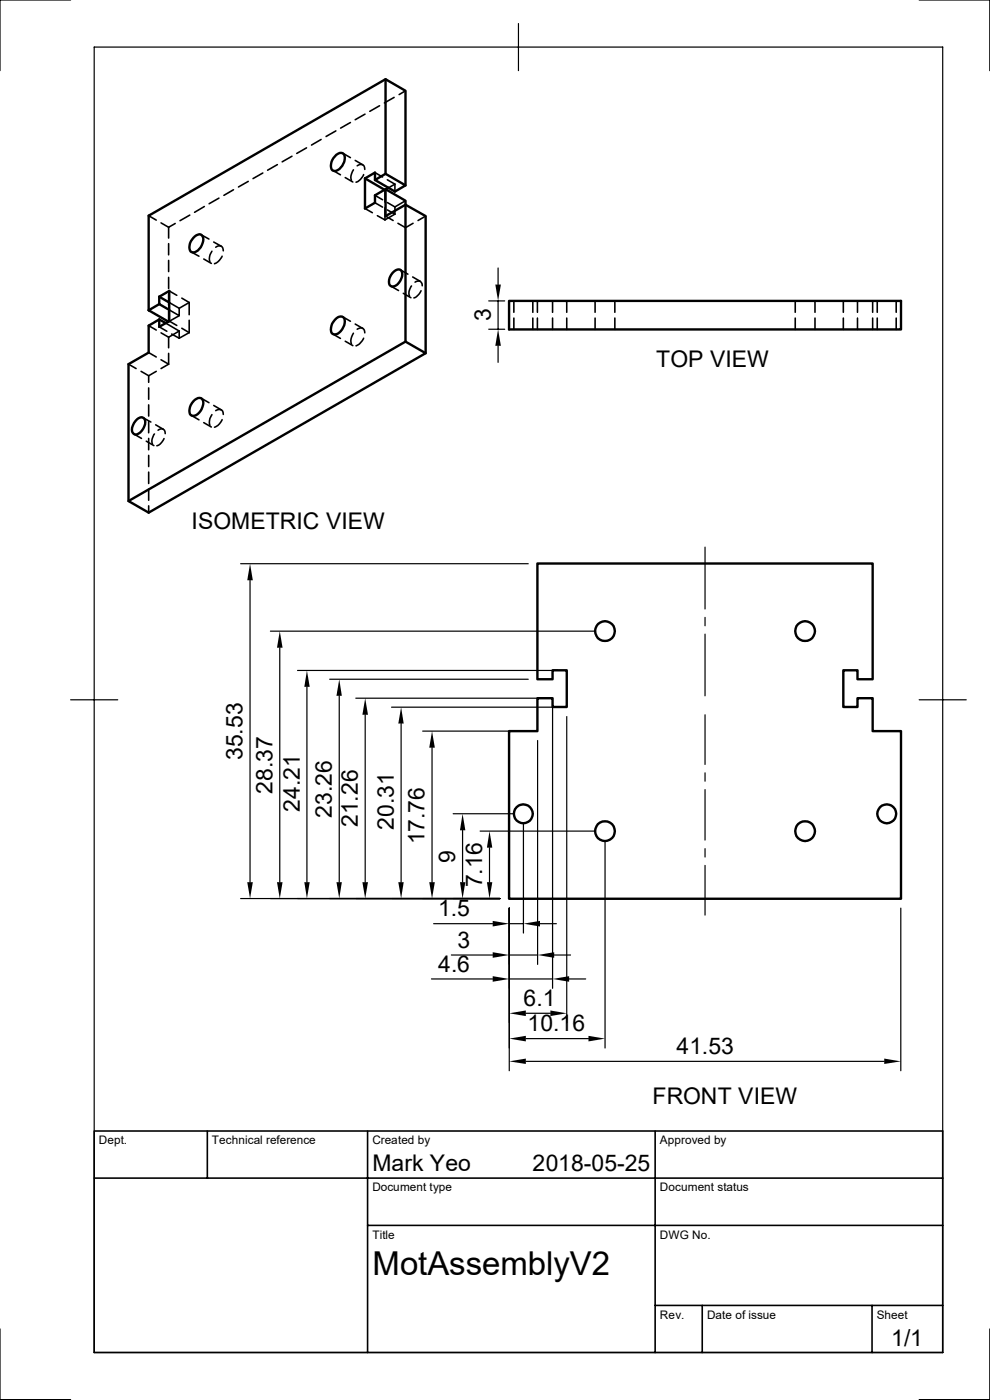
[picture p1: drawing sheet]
<svg xmlns="http://www.w3.org/2000/svg" width="210mm" height="297mm" viewBox="0 0 210 297" stroke-linecap="round" stroke-linejoin="round" font-family="sans-serif">
<g fill="none" stroke="#000" stroke-width=".51">
<path d="M81.8 16.8v20.1l4.2 2.4-2.2 1.3-4.3-2.4 2.3-1.3M71.3 32.9a.99 .99 0 0 1 1-.5 .99 .99 0 0 1 .8 .7 2.87 2.87 0 0 1-2.1 3.2 1.03 1.03 0 0 1-.8-1.5l.3-.8zM77.4 37.8v6.4l2.1-1.2v-1.6l2.3-1.3 4.2 2.5v29.9l4.3 2.4-58.8 33.9-4.2-2.5 58.7-33.8M77.4 37.8l2.1-1.2v1.6M77.4 37.8l4.2 2.5M82.4 39.8l-.6 .4M86 39.3v-20l-4.2-2.5-50.3 29v20M41.3 50.2l.4-.3a.99 .99 0 0 1 1.2 .1 .99 .99 0 0 1 .2 1.2 2.93 2.93 0 0 1-2.1 2.4 1.03 1.03 0 0 1-.8-1.5l.3-.9zM81.8 40.1v5.7l4.2-2.4 4.3 2.4v29.1M83.2 58a1.24 1.24 0 0 1 1.9-.6 2.58 2.58 0 0 1-1.9 3.4 1.22 1.22 0 0 1-.5-1.9zM31.5 65.8l4.2 2.4M33.8 62.9v1.6l2.1 1.2"/>
<path d="M33.8 62.9l2.1 1.3M33.8 62.9l2.1-1.2v6.4l-2.1 1.2v-1.5M33.8 67.8l1.3 .7M33.8 67.8l-2.3 1.3v5.7l-4.2 2.5v29M33.8 64.5l-2.3 1.3M71.3 67.6a1.03 1.03 0 0 1 1.4-.4 1.03 1.03 0 0 1 .4 1.4 2.78 2.78 0 0 1-2.1 2.4 .98 .98 0 0 1-.8-1.5 2.9 2.9 0 0 1 1.1-1.9zM108 63.8h83.1v6.1h-83.1zM29 89a1.01 1.01 0 0 1 1.4-.4 1.01 1.01 0 0 1 .4 1.4l-.2 .5a2.39 2.39 0 0 1-1.9 1.7 1.24 1.24 0 0 1-.5-1.9zM41.3 84.8a1 1 0 0 1 1-.4 1 1 0 0 1 .8 .7 2.87 2.87 0 0 1-2.1 3.1 .98 .98 0 0 1-.8-1.4l.3-.9zM114 119.5h71.1v24.6h-3.2v-1.9h-3v7.8h3v-1.9h3.2v7h6v35.6h-83.1v-35.6h6v-7h3.2v1.9h3v-7.8h-3v1.9h-3.2z"/>
<circle cx="128.3" cy="133.9" r="2.1"/>
<circle cx="170.8" cy="133.9" r="2.1"/>
<circle cx="111" cy="172.6" r="2"/>
<circle cx="128.3" cy="176.3" r="2.1"/>
<circle cx="170.8" cy="176.3" r="2.1"/>
<circle cx="188.1" cy="172.6" r="2"/>
</g>
<g fill="none" stroke="#000" stroke-width=".34">
<path d="M86 19.3l-1.3 .8M52.7 38.5l-2.1 1.2M55.8 36.7l-2.1 1.2M58.8 34.9l-2 1.2M61.9 33.1l-2 1.2M65 31.4l-2.1 1.2M68.1 29.6l-2 1.2M70.6 36.2l1.6 .9M71.2 27.8l-2 1.2M72.7 32.5l1.6 .9M73.2 37.7l1.6 .9M74.3 26l-2 1.2"/>
<path d="M75 36l-.5 1.3v.9M75.4 34l1.6 1M75.8 35.2a.92 .92 0 0 1 1.1-.3 .92 .92 0 0 1 .5 1M77.1 37l-.6 1-1 .7M77.4 24.2l-2 1.2M79.5 36.6l1.7 .9M80.5 22.4l-2.1 1.2M82.2 38.1l1.6 1M83.6 20.7l-2.1 1.1M83.8 39.1v1.5M83.8 39.1l-1.4 .7M31.5 45.8l1.6 .9"/>
<path d="M34.2 47.3l1.6 .9M35.8 51.7v2.4M35.8 55.2v2.4M35.8 58.8v2.4M35.8 48.2v2.3M37.2 47.4l-1.4 .8M40.3 45.6l-2.1 1.2M40.6 53.5l1.6 .9M42.7 49.8l1.6 .9M43.2 54.9l1.6 1M43.3 43.8l-2 1.2M45 53.3l-.6 1.2 .1 1"/>
<path d="M45.3 51.4l1.6 .8M45.8 52.5a.92 .92 0 0 1 1.1-.3 .92 .92 0 0 1 .5 1M46.4 42l-2 1.2M47.1 54.4l-.9 1.1-.7 .5M49.5 40.3l-2 1.1M77.4 44.2l1.6 .9M79.5 41.4l1.7 1M79.5 43l1.7 .9M80.1 45.8l1.6 .9M81.6 40.3h.1M81.7 40.3v2.6M81.7 44.1v2.6"/>
<path d="M81.8 45.8l1.6 1M81.8 40.2l-.1 .1M82.2 43l1.6 .9M82.2 44.5l1.6 .9M83.8 43.9v1.5M83.8 45.4l-2.1 1.3M84.4 47.4l1.6 .9 1.6-.9M84.9 57.2l1.6 1M86 42.6l-2.2 1.3M87.5 58.8l1.7 .9M88.1 59.9l.1-.1a.87 .87 0 0 1 1-.1 .87 .87 0 0 1 .4 .9M90.3 45.8l-1.6 1"/>
<path d="M27.3 77.3l1.6 .9M29.9 78.8l1.6 .9M31.5 69.1l1.6 .9M31.5 74.8l1.6 .9M31.5 79.7v1.4M33.1 78.8l-1.6 .9M33.8 69.3l1.6 1M34.2 70.6l1.6 .9M34.2 76.3l1.6 1M35.1 68.5l2.9 1.7M35.7 68.2h.1M35.8 62.4v2.4"/>
<path d="M35.8 66v2.2M35.8 71.5v2.3M35.8 75v2.3M35.8 77.3l-1.6 .9M35.9 64.2l2.1 1.2M35.9 61.7l1.6 1M35.9 68.1l1.6 .9M36.4 70.9l1.6 .9M38 65.4v1.6l-2.1-1.3M38 70.2v1.6M38 70.2l-2.2 1.3M38 67l-2.2 1.2"/>
<path d="M38.6 63.2l1.5 1M38.6 69.6l1.5 1M40.1 64.2l-2.1 1.2M40.1 64.2v2.6M40.1 67.9v2.7M40.1 70.6l-2.1 1.2M70.6 70.9l1.6 .9M72.7 67.2l1.6 1M73.2 72.4l1.6 .9M75 70.7l-.5 1.2v1M75.4 68.7l1.6 1M75.8 69.9a.92 .92 0 0 1 1.1-.3 .92 .92 0 0 1 .5 1"/>
<path d="M77.1 71.8l-.9 1.2-.7 .4M82.9 60.7l1.6 .9M85.6 62.2l1.6 1M87.3 60.7l-.1 .1a2.17 2.17 0 0 0-.3 2M89.3 61.7l-.8 1.1-.7 .4M109 63.8v2.5M109 67.5v2.4M113 63.8v2.5M113 67.5v2.4M114 63.8v2.5M114 67.5v2.4M117.2 63.8v2.5"/>
<path d="M117.2 67.5v2.4M120.2 63.8v2.5M120.2 67.5v2.4M126.2 63.8v2.5M126.2 67.5v2.4M130.4 63.8v2.5M130.4 67.5v2.4M168.7 63.8v2.5M168.7 67.5v2.4M172.9 63.8v2.5M172.9 67.5v2.4M178.9 63.8v2.5"/>
<path d="M178.9 67.5v2.4M181.9 63.8v2.5M181.9 67.5v2.4M185.1 63.8v2.5M185.1 67.5v2.4M186.1 63.8v2.5M186.1 67.5v2.4M190.1 63.8v2.5M190.1 67.5v2.4M28.4 92.1l1.6 .9M30.4 88.6l1.6 .9M31 93.6l1.6 .9"/>
<path d="M31.5 82.3v2.4M31.5 85.9v2.4M31.5 89.5v2.3M31.5 93v2.4M31.5 96.6v2.4M32.8 92.1l-.2 .1a2.28 2.28 0 0 0-.3 2M33 90.1l1.6 1M33.5 91.3a.87 .87 0 0 1 1.1-.3 .87 .87 0 0 1 .5 1M34.8 93l-.2 .4a2.23 2.23 0 0 1-1.3 1.2M40.6 88.1l1.6 1M42.7 84.5l1.6 .9M43.2 89.7l1.6 .9"/>
<path d="M45 88l-.6 1.2 .1 1M45.3 86l1.6 1M45.8 87.1a.94 .94 0 0 1 1.1-.2 .94 .94 0 0 1 .5 1M47.1 89l-.9 1.3-.7 .3M31.5 100.2v2.4M31.5 103.8v2.3M31.5 107.3v1.5M20 239.9h180v47h-180zM44 239.9v10M78 239.9v47M139 239.9v47M20 249.9h180"/>
<path d="M78 260h122M139 276.9h61M149 276.9v10M185 276.9v10"/>
</g>
<g fill="none" stroke="#000" stroke-width=".25">
<path d="M15 0h-15v15M20 10h180v276.9h-180zM110 5v10M195 0h15v15M105.7 56.9v3.5M103.7 69.9h3.4M103.7 63.8h3.4M105.7 63.8v6.1M105.7 73.4v3.5M51.1 119.6h61M149.6 116.1v13.1M53 123.1v64.1"/>
<path d="M57.4 133.9h69M59.4 137.4v49.8M149.6 131v1.8M149.6 134.5v13.1M15 148.5h10M63.1 142.2h55.1M65.1 145.7v41.5M69.9 144.1h42.2M72 147.6v39.6M75.5 148.1h39.7M77.5 151.6v35.6M83.1 150h35.1"/>
<path d="M85.1 153.5v33.7M89.7 155.1h22.4M91.7 158.6v28.6M114 157.1v47.5M117.2 150.1v59.6M120.2 152v65M149.6 151.6v10.6M195 148.5h10M96.1 172.6h13M98.1 176.1v11.1M101.9 176.3h24.5M103.8 179.8v7.4"/>
<path d="M111 174.6v23.4M128.4 178.4v43.9M149.6 164v1.7M149.6 167.5v10.7M51.1 190.6h54.9M92 196h12.5M108 196h3M108 192.7v34.5M114.6 196h3.4M149.6 180v1.8M149.6 183.6v10.5M191.1 192.7v34.5"/>
<path d="M91.5 207.7h13M95.8 202.6h8.7M108 202.6h6M108 207.7h9.2M111.5 215h5.3M117.6 202.6h3.4M120.7 207.7h3.5M111.5 220.3h13.3M111.5 225.2h76.1M0 281.9v15h15M210 281.9v15h-15"/>
</g>
<g fill="#000">
<path d="M105.7 69.8l.6 3.6h-1.2zM105.1 60.4h1.2l-.6 3.4zM53 119.6l.6 3.5h-1.1zM59.4 133.9l.5 3.5h-1.1zM65.1 142.2l.6 3.5h-1.1zM72 144.1l.5 3.5h-1.1zM77.5 148.1l.6 3.5h-1.2zM85.1 150l.5 3.5h-1.1zM91.7 155.1l.5 3.5h-1.1zM98.1 172.6l.6 3.5h-1.1zM103.8 176.3l.6 3.5h-1.1zM52.5 187.2h1.1l-.6 3.4z"/>
<path d="M58.8 187.2h1.1l-.5 3.4zM64.6 187.2h1.1l-.6 3.4zM71.4 187.2h1.1l-.5 3.4zM76.9 187.2h1.2l-.6 3.4zM84.5 187.2h1.1l-.5 3.4zM91.1 187.2h1.1l-.5 3.4zM97.6 187.2h1.1l-.6 3.4zM103.3 187.2h1.1l-.6 3.4zM104.5 195.4l3.5 .6-3.5 .6zM111 196l3.6-.6v1.2zM104.5 202l3.5 .6-3.5 .6zM104.5 207.1l3.5 .6-3.5 .6z"/>
<path d="M108 215l3.5-.6v1.2zM108 220.3l3.5-.5v1.1zM116.8 214.4l3.4 .6-3.4 .6zM114 202.6l3.6-.6v1.2zM117.2 207.7l3.5-.6v1.2zM124.8 219.8l3.6 .5-3.6 .6zM108 225.2l3.5-.6v1.1zM187.6 224.6l3.5 .6-3.5 .5z"/>
</g>
<text font-size="7" x="79" y="270.5">MotAssemblyV2</text>
<g font-size="4.9">
<text x="104.1" y="68.2" transform="rotate(-90 104.1 68.2)">3</text>
<text x="139.2" y="77.8">TOP VIEW</text>
<text x="40.6" y="112.3">ISOMETRIC VIEW</text>
<text x="51.5" y="161.2" transform="rotate(-90 51.5 161.2)">35.53</text>
<text x="57.8" y="168.4" transform="rotate(-90 57.8 168.4)">28.37</text>
<text x="63.6" y="172.2" transform="rotate(-90 63.6 172.2)">24.21</text>
<text x="70.4" y="173.4" transform="rotate(-90 70.4 173.4)">23.26</text>
<text x="75.9" y="175.5" transform="rotate(-90 75.9 175.5)">21.26</text>
<text x="83.5" y="176.1" transform="rotate(-90 83.5 176.1)">20.31</text>
<text x="90.1" y="179.2" transform="rotate(-90 90.1 179.2)">17.76</text>
<text x="96.6" y="183" transform="rotate(-90 96.6 183)">9</text>
<text x="102.3" y="188.3" transform="rotate(-90 102.3 188.3)">7.16</text>
<text x="92.9" y="194.4">1.5</text>
<text x="97" y="201">3</text>
<text x="93" y="206.1">4.6</text>
<text x="111.1" y="213.4">6.1</text>
<text x="111.9" y="218.8">10.16</text>
<text x="143.5" y="223.6">41.53</text>
<text x="138.4" y="234.3">FRONT VIEW</text>
<text x="79" y="248.5">Mark Yeo</text>
<text x="113" y="248.5">2018-05-25</text>
<text x="189.1" y="285.6">1/1</text>
</g>
<g font-size="2.5">
<text x="21" y="242.7">Dept.</text>
<text x="45" y="242.7">Technical reference</text>
<text x="79" y="242.7">Created by</text>
<text x="140" y="242.7">Approved by</text>
<text x="79" y="252.8">Document type</text>
<text x="140" y="252.8">Document status</text>
<text x="79" y="262.8">Title</text>
<text x="140" y="262.8">DWG No.</text>
<text x="140" y="279.7">Rev.</text>
<text x="150" y="279.7">Date of issue</text>
<text x="186" y="279.7">Sheet</text>
</g>
</svg>
